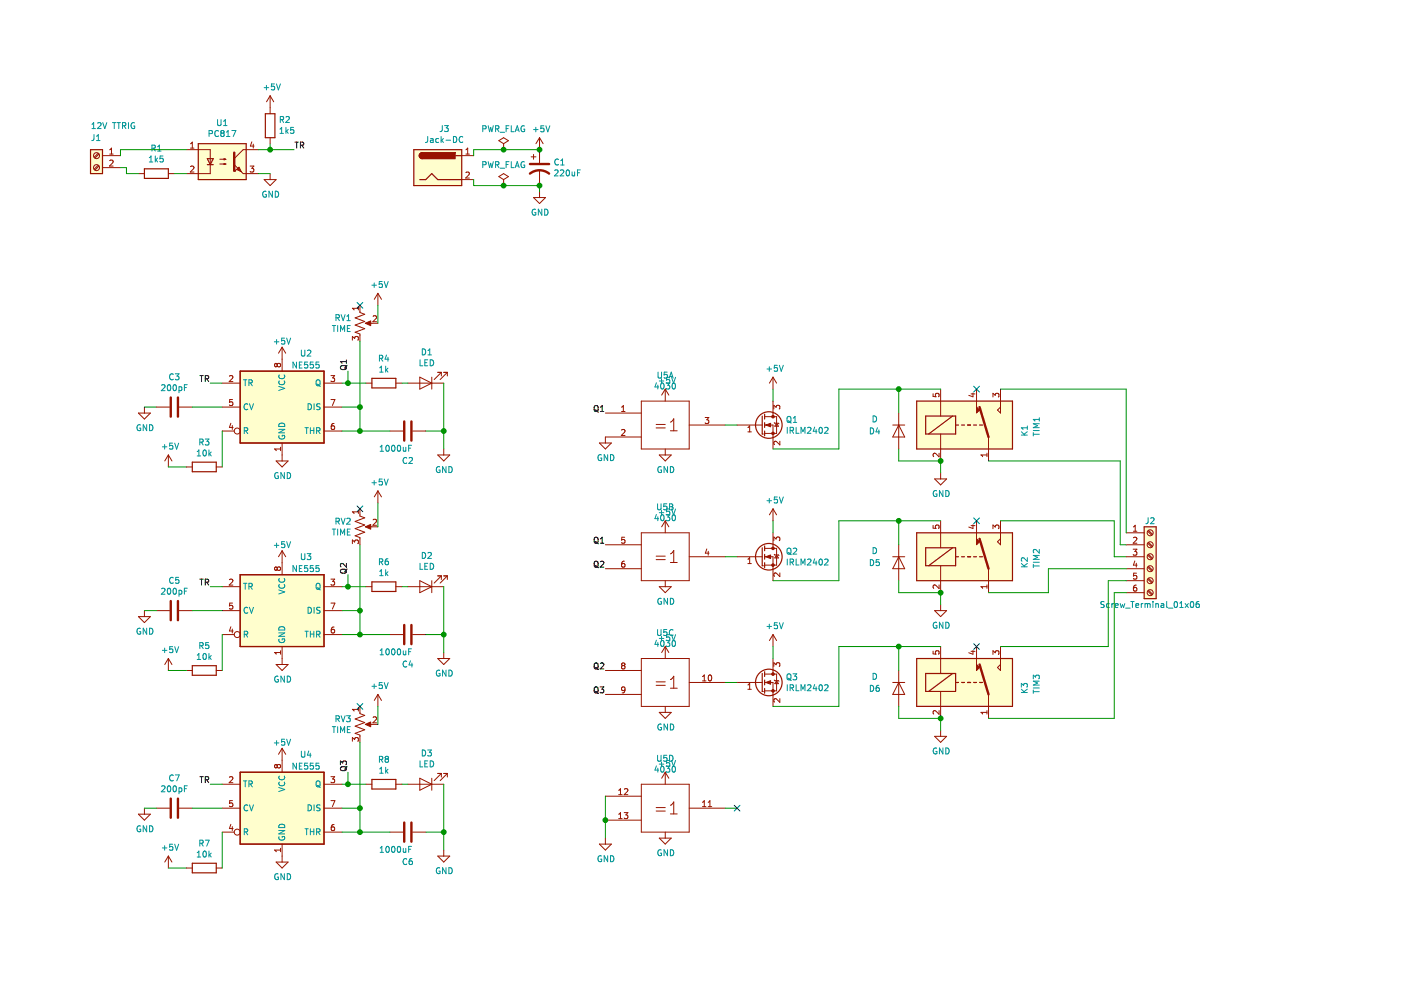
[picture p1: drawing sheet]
EESchema Schematic File Version 4
LIBS:bugel_controller-cache
EELAYER 26 0
EELAYER END
$Descr A4 11693 8268
encoding utf-8
Sheet 1 1
Title ""
Date ""
Rev ""
Comp ""
Comment1 ""
Comment2 ""
Comment3 ""
Comment4 ""
$EndDescr
$Comp
L Isolator:PC817 U1
U 1 1
P 1850 1350
F 0 "U1" H 1850 1675 50  0000 C CNN
F 1 "PC817" H 1850 1584 50  0000 C CNN
F 2 "Package_DIP:DIP-4_W7.62mm" H 1650 1150 50  0001 L CIN
F 3 "http://www.soselectronic.cz/a_info/resource/d/pc817.pdf" H 1850 1350 50  0001 L CNN
	1    1850 1350
	1    0    0    -1  
$EndComp
$Comp
L Timer:NE555 U2
U 1 1
P 2350 3400
F 0 "U2" H 2550 3850 50  0000 C CNN
F 1 "NE555" H 2550 3750 50  0000 C CNN
F 2 "Package_DIP:SMDIP-8_W7.62mm" H 2350 3400 50  0001 C CNN
F 3 "http://www.ti.com/lit/ds/symlink/ne555.pdf" H 2350 3400 50  0001 C CNN
	1    2350 3400
	1    0    0    -1  
$EndComp
$Comp
L 4xxx_IEEE:4030 U5
U 1 1
P 5550 3550
F 0 "U5" H 5550 3966 50  0000 C CNN
F 1 "4030" H 5550 3875 50  0000 C CNN
F 2 "Package_DIP:DIP-14_W7.62mm_LongPads" H 5550 3550 50  0001 C CNN
F 3 "" H 5550 3550 50  0001 C CNN
	1    5550 3550
	1    0    0    -1  
$EndComp
$Comp
L 4xxx_IEEE:4030 U5
U 2 1
P 5550 4650
F 0 "U5" H 5550 5066 50  0000 C CNN
F 1 "4030" H 5550 4975 50  0000 C CNN
F 2 "Package_DIP:DIP-14_W7.62mm_LongPads" H 5550 4650 50  0001 C CNN
F 3 "" H 5550 4650 50  0001 C CNN
	2    5550 4650
	1    0    0    -1  
$EndComp
$Comp
L 4xxx_IEEE:4030 U5
U 3 1
P 5550 5700
F 0 "U5" H 5550 6116 50  0000 C CNN
F 1 "4030" H 5550 6025 50  0000 C CNN
F 2 "Package_DIP:DIP-14_W7.62mm_LongPads" H 5550 5700 50  0001 C CNN
F 3 "" H 5550 5700 50  0001 C CNN
	3    5550 5700
	1    0    0    -1  
$EndComp
$Comp
L 4xxx_IEEE:4030 U5
U 4 1
P 5550 6750
F 0 "U5" H 5550 7166 50  0000 C CNN
F 1 "4030" H 5550 7075 50  0000 C CNN
F 2 "Package_DIP:DIP-14_W7.62mm_LongPads" H 5550 6750 50  0001 C CNN
F 3 "" H 5550 6750 50  0001 C CNN
	4    5550 6750
	1    0    0    -1  
$EndComp
$Comp
L Connector:Jack-DC J3
U 1 1
P 3650 1400
F 0 "J3" H 3705 1725 50  0000 C CNN
F 1 "Jack-DC" H 3705 1634 50  0000 C CNN
F 2 "Connector_BarrelJack:BarrelJack_Horizontal" H 3700 1360 50  0001 C CNN
F 3 "~" H 3700 1360 50  0001 C CNN
	1    3650 1400
	1    0    0    -1  
$EndComp
$Comp
L Connector:Screw_Terminal_01x02 J1
U 1 1
P 800 1300
F 0 "J1" H 850 1450 50  0000 R CNN
F 1 "12V TTRIG" H 850 1550 50  0000 R CNN
F 2 "TerminalBlock:TerminalBlock_bornier-2_P5.08mm" H 800 1300 50  0001 C CNN
F 3 "~" H 800 1300 50  0001 C CNN
	1    800  1300
	-1   0    0    -1  
$EndComp
$Comp
L Connector:Screw_Terminal_01x06 J2
U 1 1
P 9600 4650
F 0 "J2" H 9600 4950 50  0000 C CNN
F 1 "Screw_Terminal_01x06" H 9600 4250 50  0000 C CNN
F 2 "TerminalBlock:TerminalBlock_bornier-6_P5.08mm" H 9600 4650 50  0001 C CNN
F 3 "~" H 9600 4650 50  0001 C CNN
	1    9600 4650
	1    0    0    -1  
$EndComp
$Comp
L Device:CP1 C1
U 1 1
P 4500 1400
F 0 "C1" H 4615 1446 50  0000 L CNN
F 1 "220uF" H 4615 1355 50  0000 L CNN
F 2 "Capacitor_THT:CP_Radial_D6.3mm_P2.50mm" H 4538 1250 50  0001 C CNN
F 3 "~" H 4500 1400 50  0001 C CNN
	1    4500 1400
	1    0    0    -1  
$EndComp
$Comp
L Device:C C2
U 1 1
P 3400 3600
F 0 "C2" V 3148 3600 50  0000 C CNN
F 1 "1000uF" V 3250 3700 50  0000 C CNN
F 2 "Capacitor_THT:CP_Radial_D8.0mm_P2.50mm" H 3438 3450 50  0001 C CNN
F 3 "~" H 3400 3600 50  0001 C CNN
	1    3400 3600
	0    -1   -1   0   
$EndComp
$Comp
L Device:C C3
U 1 1
P 1450 3400
F 0 "C3" V 1198 3400 50  0000 C CNN
F 1 "200pF" V 1289 3400 50  0000 C CNN
F 2 "Capacitor_THT:C_Disc_D6.0mm_W4.4mm_P5.00mm" H 1488 3250 50  0001 C CNN
F 3 "~" H 1450 3400 50  0001 C CNN
	1    1450 3400
	0    1    1    0   
$EndComp
$Comp
L Device:R R4
U 1 1
P 3200 3200
F 0 "R4" V 2993 3200 50  0000 C CNN
F 1 "1k" V 3084 3200 50  0000 C CNN
F 2 "Resistor_THT:R_Axial_DIN0207_L6.3mm_D2.5mm_P10.16mm_Horizontal" V 3130 3200 50  0001 C CNN
F 3 "~" H 3200 3200 50  0001 C CNN
	1    3200 3200
	0    1    1    0   
$EndComp
$Comp
L Device:R R3
U 1 1
P 1700 3900
F 0 "R3" V 1493 3900 50  0000 C CNN
F 1 "10k" V 1584 3900 50  0000 C CNN
F 2 "Resistor_THT:R_Axial_DIN0207_L6.3mm_D2.5mm_P10.16mm_Horizontal" V 1630 3900 50  0001 C CNN
F 3 "~" H 1700 3900 50  0001 C CNN
	1    1700 3900
	0    1    1    0   
$EndComp
$Comp
L Device:R R2
U 1 1
P 2250 1050
F 0 "R2" H 2180 1004 50  0000 R CNN
F 1 "1k5" H 2180 1095 50  0000 R CNN
F 2 "Resistor_THT:R_Axial_DIN0207_L6.3mm_D2.5mm_P10.16mm_Horizontal" V 2180 1050 50  0001 C CNN
F 3 "~" H 2250 1050 50  0001 C CNN
	1    2250 1050
	-1   0    0    1   
$EndComp
$Comp
L Device:LED D1
U 1 1
P 3550 3200
F 0 "D1" H 3542 2945 50  0000 C CNN
F 1 "LED" H 3542 3036 50  0000 C CNN
F 2 "LED_SMD:LED_1206_3216Metric" H 3550 3200 50  0001 C CNN
F 3 "~" H 3550 3200 50  0001 C CNN
	1    3550 3200
	-1   0    0    1   
$EndComp
$Comp
L Device:R R1
U 1 1
P 1300 1450
F 0 "R1" V 1507 1450 50  0000 C CNN
F 1 "1k5" V 1416 1450 50  0000 C CNN
F 2 "Resistor_THT:R_Axial_DIN0207_L6.3mm_D2.5mm_P10.16mm_Horizontal" V 1230 1450 50  0001 C CNN
F 3 "~" H 1300 1450 50  0001 C CNN
	1    1300 1450
	0    -1   -1   0   
$EndComp
$Comp
L Relay:G5LE-1 K1
U 1 1
P 8050 3550
F 0 "K1" V 8550 3450 50  0000 L CNN
F 1 "TIM1" V 8650 3450 50  0000 L CNN
F 2 "Relay_THT:Relay_SPDT_SANYOU_SRD_Series_Form_C" H 8500 3500 50  0001 L CNN
F 3 "https://standexelectronics.com/wp-content/uploads/datasheet_reed_relay_DIP.pdf" H 8050 3550 50  0001 C CNN
	1    8050 3550
	1    0    0    -1  
$EndComp
$Comp
L Device:D D4
U 1 1
P 7500 3600
F 0 "D4" V 7500 3400 50  0000 C CNN
F 1 "D" V 7400 3400 50  0000 C CNN
F 2 "Diode_THT:D_DO-15_P10.16mm_Horizontal" H 7500 3600 50  0001 C CNN
F 3 "~" H 7500 3600 50  0001 C CNN
	1    7500 3600
	0    1    1    0   
$EndComp
$Comp
L Transistor_FET:2N7002 Q1
U 1 1
P 6350 3550
F 0 "Q1" H 6555 3596 50  0000 L CNN
F 1 "IRLM2402" H 6555 3505 50  0000 L CNN
F 2 "Package_TO_SOT_SMD:SOT-23" H 6550 3475 50  0001 L CIN
F 3 "https://www.fairchildsemi.com/datasheets/2N/2N7002.pdf" H 6350 3550 50  0001 L CNN
	1    6350 3550
	1    0    0    -1  
$EndComp
$Comp
L Device:R_POT_US RV1
U 1 1
P 3000 2700
F 0 "RV1" H 2932 2746 50  0000 R CNN
F 1 "TIME" H 2932 2655 50  0000 R CNN
F 2 "Potentiometer_THT:Potentiometer_Bourns_3266W_Vertical" H 3000 2700 50  0001 C CNN
F 3 "~" H 3000 2700 50  0001 C CNN
	1    3000 2700
	1    0    0    -1  
$EndComp
$Comp
L power:GND #PWR0101
U 1 1
P 2350 3800
F 0 "#PWR0101" H 2350 3550 50  0001 C CNN
F 1 "GND" H 2355 3627 50  0000 C CNN
F 2 "" H 2350 3800 50  0001 C CNN
F 3 "" H 2350 3800 50  0001 C CNN
	1    2350 3800
	1    0    0    -1  
$EndComp
$Comp
L power:+5V #PWR0102
U 1 1
P 2350 3000
F 0 "#PWR0102" H 2350 2850 50  0001 C CNN
F 1 "+5V" H 2350 3150 50  0000 C CNN
F 2 "" H 2350 3000 50  0001 C CNN
F 3 "" H 2350 3000 50  0001 C CNN
	1    2350 3000
	1    0    0    -1  
$EndComp
$Comp
L power:+5V #PWR0103
U 1 1
P 4500 1250
F 0 "#PWR0103" H 4500 1100 50  0001 C CNN
F 1 "+5V" H 4515 1423 50  0000 C CNN
F 2 "" H 4500 1250 50  0001 C CNN
F 3 "" H 4500 1250 50  0001 C CNN
	1    4500 1250
	1    0    0    -1  
$EndComp
$Comp
L power:GND #PWR0104
U 1 1
P 4500 1600
F 0 "#PWR0104" H 4500 1350 50  0001 C CNN
F 1 "GND" H 4505 1427 50  0000 C CNN
F 2 "" H 4500 1600 50  0001 C CNN
F 3 "" H 4500 1600 50  0001 C CNN
	1    4500 1600
	1    0    0    -1  
$EndComp
Wire Wire Line
	1550 1450 1450 1450
Wire Wire Line
	1050 1450 1050 1400
$Comp
L power:GND #PWR0105
U 1 1
P 2250 1450
F 0 "#PWR0105" H 2250 1200 50  0001 C CNN
F 1 "GND" H 2255 1277 50  0000 C CNN
F 2 "" H 2250 1450 50  0001 C CNN
F 3 "" H 2250 1450 50  0001 C CNN
	1    2250 1450
	1    0    0    -1  
$EndComp
Wire Wire Line
	2250 1450 2150 1450
Wire Wire Line
	2250 1250 2150 1250
$Comp
L power:+5V #PWR0106
U 1 1
P 2250 900
F 0 "#PWR0106" H 2250 750 50  0001 C CNN
F 1 "+5V" H 2265 1073 50  0000 C CNN
F 2 "" H 2250 900 50  0001 C CNN
F 3 "" H 2250 900 50  0001 C CNN
	1    2250 900 
	1    0    0    -1  
$EndComp
Text Label 2450 1250 0    50   ~ 0
TR
Wire Wire Line
	2250 1250 2250 1200
Connection ~ 2250 1250
Wire Wire Line
	2250 1250 2450 1250
Text Label 1750 3200 2    50   ~ 0
TR
Wire Wire Line
	1850 3200 1750 3200
$Comp
L power:GND #PWR0107
U 1 1
P 3700 3750
F 0 "#PWR0107" H 3700 3500 50  0001 C CNN
F 1 "GND" H 3705 3577 50  0000 C CNN
F 2 "" H 3700 3750 50  0001 C CNN
F 3 "" H 3700 3750 50  0001 C CNN
	1    3700 3750
	1    0    0    -1  
$EndComp
$Comp
L power:+5V #PWR0108
U 1 1
P 1400 3900
F 0 "#PWR0108" H 1400 3750 50  0001 C CNN
F 1 "+5V" H 1415 4073 50  0000 C CNN
F 2 "" H 1400 3900 50  0001 C CNN
F 3 "" H 1400 3900 50  0001 C CNN
	1    1400 3900
	1    0    0    -1  
$EndComp
$Comp
L power:GND #PWR0109
U 1 1
P 1200 3400
F 0 "#PWR0109" H 1200 3150 50  0001 C CNN
F 1 "GND" H 1205 3227 50  0000 C CNN
F 2 "" H 1200 3400 50  0001 C CNN
F 3 "" H 1200 3400 50  0001 C CNN
	1    1200 3400
	1    0    0    -1  
$EndComp
Wire Wire Line
	1850 3600 1850 3900
Wire Wire Line
	1550 3900 1400 3900
Wire Wire Line
	1600 3400 1850 3400
Wire Wire Line
	1300 3400 1200 3400
Wire Wire Line
	2850 3400 3000 3400
$Comp
L power:+5V #PWR0110
U 1 1
P 3150 2550
F 0 "#PWR0110" H 3150 2400 50  0001 C CNN
F 1 "+5V" H 3165 2723 50  0000 C CNN
F 2 "" H 3150 2550 50  0001 C CNN
F 3 "" H 3150 2550 50  0001 C CNN
	1    3150 2550
	1    0    0    -1  
$EndComp
Wire Wire Line
	2850 3600 3000 3600
Wire Wire Line
	3000 3600 3000 3400
Wire Wire Line
	3250 3600 3000 3600
Connection ~ 3000 3600
Wire Wire Line
	3700 3600 3550 3600
Wire Wire Line
	3050 3200 2900 3200
Wire Wire Line
	3400 3200 3350 3200
Wire Wire Line
	3700 3200 3700 3600
Wire Wire Line
	3700 3750 3700 3600
Connection ~ 3700 3600
$Comp
L Timer:NE555 U3
U 1 1
P 2350 5100
F 0 "U3" H 2550 5550 50  0000 C CNN
F 1 "NE555" H 2550 5450 50  0000 C CNN
F 2 "Package_DIP:SMDIP-8_W7.62mm" H 2350 5100 50  0001 C CNN
F 3 "http://www.ti.com/lit/ds/symlink/ne555.pdf" H 2350 5100 50  0001 C CNN
	1    2350 5100
	1    0    0    -1  
$EndComp
$Comp
L Device:C C4
U 1 1
P 3400 5300
F 0 "C4" V 3148 5300 50  0000 C CNN
F 1 "1000uF" V 3250 5400 50  0000 C CNN
F 2 "Capacitor_THT:CP_Radial_D8.0mm_P2.50mm" H 3438 5150 50  0001 C CNN
F 3 "~" H 3400 5300 50  0001 C CNN
	1    3400 5300
	0    -1   -1   0   
$EndComp
$Comp
L Device:C C5
U 1 1
P 1450 5100
F 0 "C5" V 1198 5100 50  0000 C CNN
F 1 "200pF" V 1289 5100 50  0000 C CNN
F 2 "Capacitor_THT:C_Disc_D6.0mm_W4.4mm_P5.00mm" H 1488 4950 50  0001 C CNN
F 3 "~" H 1450 5100 50  0001 C CNN
	1    1450 5100
	0    1    1    0   
$EndComp
$Comp
L Device:R R6
U 1 1
P 3200 4900
F 0 "R6" V 2993 4900 50  0000 C CNN
F 1 "1k" V 3084 4900 50  0000 C CNN
F 2 "Resistor_THT:R_Axial_DIN0207_L6.3mm_D2.5mm_P10.16mm_Horizontal" V 3130 4900 50  0001 C CNN
F 3 "~" H 3200 4900 50  0001 C CNN
	1    3200 4900
	0    1    1    0   
$EndComp
$Comp
L Device:R R5
U 1 1
P 1700 5600
F 0 "R5" V 1493 5600 50  0000 C CNN
F 1 "10k" V 1584 5600 50  0000 C CNN
F 2 "Resistor_THT:R_Axial_DIN0207_L6.3mm_D2.5mm_P10.16mm_Horizontal" V 1630 5600 50  0001 C CNN
F 3 "~" H 1700 5600 50  0001 C CNN
	1    1700 5600
	0    1    1    0   
$EndComp
$Comp
L Device:LED D2
U 1 1
P 3550 4900
F 0 "D2" H 3542 4645 50  0000 C CNN
F 1 "LED" H 3542 4736 50  0000 C CNN
F 2 "LED_SMD:LED_1206_3216Metric" H 3550 4900 50  0001 C CNN
F 3 "~" H 3550 4900 50  0001 C CNN
	1    3550 4900
	-1   0    0    1   
$EndComp
$Comp
L Device:R_POT_US RV2
U 1 1
P 3000 4400
F 0 "RV2" H 2932 4446 50  0000 R CNN
F 1 "TIME" H 2932 4355 50  0000 R CNN
F 2 "Potentiometer_THT:Potentiometer_Bourns_3266W_Vertical" H 3000 4400 50  0001 C CNN
F 3 "~" H 3000 4400 50  0001 C CNN
	1    3000 4400
	1    0    0    -1  
$EndComp
$Comp
L power:GND #PWR0111
U 1 1
P 2350 5500
F 0 "#PWR0111" H 2350 5250 50  0001 C CNN
F 1 "GND" H 2355 5327 50  0000 C CNN
F 2 "" H 2350 5500 50  0001 C CNN
F 3 "" H 2350 5500 50  0001 C CNN
	1    2350 5500
	1    0    0    -1  
$EndComp
$Comp
L power:+5V #PWR0112
U 1 1
P 2350 4700
F 0 "#PWR0112" H 2350 4550 50  0001 C CNN
F 1 "+5V" H 2350 4850 50  0000 C CNN
F 2 "" H 2350 4700 50  0001 C CNN
F 3 "" H 2350 4700 50  0001 C CNN
	1    2350 4700
	1    0    0    -1  
$EndComp
Text Label 1750 4900 2    50   ~ 0
TR
Wire Wire Line
	1850 4900 1750 4900
$Comp
L power:GND #PWR0113
U 1 1
P 3700 5450
F 0 "#PWR0113" H 3700 5200 50  0001 C CNN
F 1 "GND" H 3705 5277 50  0000 C CNN
F 2 "" H 3700 5450 50  0001 C CNN
F 3 "" H 3700 5450 50  0001 C CNN
	1    3700 5450
	1    0    0    -1  
$EndComp
$Comp
L power:+5V #PWR0114
U 1 1
P 1400 5600
F 0 "#PWR0114" H 1400 5450 50  0001 C CNN
F 1 "+5V" H 1415 5773 50  0000 C CNN
F 2 "" H 1400 5600 50  0001 C CNN
F 3 "" H 1400 5600 50  0001 C CNN
	1    1400 5600
	1    0    0    -1  
$EndComp
$Comp
L power:GND #PWR0115
U 1 1
P 1200 5100
F 0 "#PWR0115" H 1200 4850 50  0001 C CNN
F 1 "GND" H 1205 4927 50  0000 C CNN
F 2 "" H 1200 5100 50  0001 C CNN
F 3 "" H 1200 5100 50  0001 C CNN
	1    1200 5100
	1    0    0    -1  
$EndComp
Wire Wire Line
	1850 5300 1850 5600
Wire Wire Line
	1550 5600 1400 5600
Wire Wire Line
	1600 5100 1850 5100
Wire Wire Line
	1300 5100 1200 5100
Wire Wire Line
	2850 5100 3000 5100
$Comp
L power:+5V #PWR0116
U 1 1
P 3150 4200
F 0 "#PWR0116" H 3150 4050 50  0001 C CNN
F 1 "+5V" H 3165 4373 50  0000 C CNN
F 2 "" H 3150 4200 50  0001 C CNN
F 3 "" H 3150 4200 50  0001 C CNN
	1    3150 4200
	1    0    0    -1  
$EndComp
Wire Wire Line
	2850 5300 3000 5300
Wire Wire Line
	3000 5300 3000 5100
Wire Wire Line
	3250 5300 3000 5300
Connection ~ 3000 5300
Wire Wire Line
	3700 5300 3550 5300
Wire Wire Line
	3050 4900 2900 4900
Wire Wire Line
	3400 4900 3350 4900
Wire Wire Line
	3700 4900 3700 5300
Wire Wire Line
	3700 5450 3700 5300
Connection ~ 3700 5300
$Comp
L Timer:NE555 U4
U 1 1
P 2350 6750
F 0 "U4" H 2550 7200 50  0000 C CNN
F 1 "NE555" H 2550 7100 50  0000 C CNN
F 2 "Package_DIP:SMDIP-8_W7.62mm" H 2350 6750 50  0001 C CNN
F 3 "http://www.ti.com/lit/ds/symlink/ne555.pdf" H 2350 6750 50  0001 C CNN
	1    2350 6750
	1    0    0    -1  
$EndComp
$Comp
L Device:C C6
U 1 1
P 3400 6950
F 0 "C6" V 3148 6950 50  0000 C CNN
F 1 "1000uF" V 3250 7050 50  0000 C CNN
F 2 "Capacitor_THT:CP_Radial_D8.0mm_P2.50mm" H 3438 6800 50  0001 C CNN
F 3 "~" H 3400 6950 50  0001 C CNN
	1    3400 6950
	0    -1   -1   0   
$EndComp
$Comp
L Device:C C7
U 1 1
P 1450 6750
F 0 "C7" V 1198 6750 50  0000 C CNN
F 1 "200pF" V 1289 6750 50  0000 C CNN
F 2 "Capacitor_THT:C_Disc_D6.0mm_W4.4mm_P5.00mm" H 1488 6600 50  0001 C CNN
F 3 "~" H 1450 6750 50  0001 C CNN
	1    1450 6750
	0    1    1    0   
$EndComp
$Comp
L Device:R R8
U 1 1
P 3200 6550
F 0 "R8" V 2993 6550 50  0000 C CNN
F 1 "1k" V 3084 6550 50  0000 C CNN
F 2 "Resistor_THT:R_Axial_DIN0207_L6.3mm_D2.5mm_P10.16mm_Horizontal" V 3130 6550 50  0001 C CNN
F 3 "~" H 3200 6550 50  0001 C CNN
	1    3200 6550
	0    1    1    0   
$EndComp
$Comp
L Device:R R7
U 1 1
P 1700 7250
F 0 "R7" V 1493 7250 50  0000 C CNN
F 1 "10k" V 1584 7250 50  0000 C CNN
F 2 "Resistor_THT:R_Axial_DIN0207_L6.3mm_D2.5mm_P10.16mm_Horizontal" V 1630 7250 50  0001 C CNN
F 3 "~" H 1700 7250 50  0001 C CNN
	1    1700 7250
	0    1    1    0   
$EndComp
$Comp
L Device:LED D3
U 1 1
P 3550 6550
F 0 "D3" H 3542 6295 50  0000 C CNN
F 1 "LED" H 3542 6386 50  0000 C CNN
F 2 "LED_SMD:LED_1206_3216Metric" H 3550 6550 50  0001 C CNN
F 3 "~" H 3550 6550 50  0001 C CNN
	1    3550 6550
	-1   0    0    1   
$EndComp
$Comp
L Device:R_POT_US RV3
U 1 1
P 3000 6050
F 0 "RV3" H 2932 6096 50  0000 R CNN
F 1 "TIME" H 2932 6005 50  0000 R CNN
F 2 "Potentiometer_THT:Potentiometer_Bourns_3266W_Vertical" H 3000 6050 50  0001 C CNN
F 3 "~" H 3000 6050 50  0001 C CNN
	1    3000 6050
	1    0    0    -1  
$EndComp
$Comp
L power:GND #PWR0117
U 1 1
P 2350 7150
F 0 "#PWR0117" H 2350 6900 50  0001 C CNN
F 1 "GND" H 2355 6977 50  0000 C CNN
F 2 "" H 2350 7150 50  0001 C CNN
F 3 "" H 2350 7150 50  0001 C CNN
	1    2350 7150
	1    0    0    -1  
$EndComp
$Comp
L power:+5V #PWR0118
U 1 1
P 2350 6350
F 0 "#PWR0118" H 2350 6200 50  0001 C CNN
F 1 "+5V" H 2350 6500 50  0000 C CNN
F 2 "" H 2350 6350 50  0001 C CNN
F 3 "" H 2350 6350 50  0001 C CNN
	1    2350 6350
	1    0    0    -1  
$EndComp
Text Label 1750 6550 2    50   ~ 0
TR
Wire Wire Line
	1850 6550 1750 6550
$Comp
L power:GND #PWR0119
U 1 1
P 3700 7100
F 0 "#PWR0119" H 3700 6850 50  0001 C CNN
F 1 "GND" H 3705 6927 50  0000 C CNN
F 2 "" H 3700 7100 50  0001 C CNN
F 3 "" H 3700 7100 50  0001 C CNN
	1    3700 7100
	1    0    0    -1  
$EndComp
$Comp
L power:+5V #PWR0120
U 1 1
P 1400 7250
F 0 "#PWR0120" H 1400 7100 50  0001 C CNN
F 1 "+5V" H 1415 7423 50  0000 C CNN
F 2 "" H 1400 7250 50  0001 C CNN
F 3 "" H 1400 7250 50  0001 C CNN
	1    1400 7250
	1    0    0    -1  
$EndComp
$Comp
L power:GND #PWR0121
U 1 1
P 1200 6750
F 0 "#PWR0121" H 1200 6500 50  0001 C CNN
F 1 "GND" H 1205 6577 50  0000 C CNN
F 2 "" H 1200 6750 50  0001 C CNN
F 3 "" H 1200 6750 50  0001 C CNN
	1    1200 6750
	1    0    0    -1  
$EndComp
Wire Wire Line
	1850 6950 1850 7250
Wire Wire Line
	1550 7250 1400 7250
Wire Wire Line
	1600 6750 1850 6750
Wire Wire Line
	1300 6750 1200 6750
Wire Wire Line
	2850 6750 3000 6750
$Comp
L power:+5V #PWR0122
U 1 1
P 3150 5900
F 0 "#PWR0122" H 3150 5750 50  0001 C CNN
F 1 "+5V" H 3165 6073 50  0000 C CNN
F 2 "" H 3150 5900 50  0001 C CNN
F 3 "" H 3150 5900 50  0001 C CNN
	1    3150 5900
	1    0    0    -1  
$EndComp
Wire Wire Line
	2850 6950 3000 6950
Wire Wire Line
	3000 6950 3000 6750
Wire Wire Line
	3250 6950 3000 6950
Connection ~ 3000 6950
Wire Wire Line
	3700 6950 3550 6950
Wire Wire Line
	3050 6550 2900 6550
Wire Wire Line
	3400 6550 3350 6550
Wire Wire Line
	3700 6550 3700 6950
Wire Wire Line
	3700 7100 3700 6950
Connection ~ 3700 6950
Wire Wire Line
	5050 6650 5050 6850
$Comp
L power:GND #PWR0123
U 1 1
P 5050 7000
F 0 "#PWR0123" H 5050 6750 50  0001 C CNN
F 1 "GND" H 5055 6827 50  0000 C CNN
F 2 "" H 5050 7000 50  0001 C CNN
F 3 "" H 5050 7000 50  0001 C CNN
	1    5050 7000
	1    0    0    -1  
$EndComp
Wire Wire Line
	5050 6850 5050 7000
Connection ~ 5050 6850
Text Label 5050 3450 2    50   ~ 0
Q1
$Comp
L power:GND #PWR01
U 1 1
P 5050 3650
F 0 "#PWR01" H 5050 3400 50  0001 C CNN
F 1 "GND" H 5055 3477 50  0000 C CNN
F 2 "" H 5050 3650 50  0001 C CNN
F 3 "" H 5050 3650 50  0001 C CNN
	1    5050 3650
	1    0    0    -1  
$EndComp
Text Label 2900 4800 1    50   ~ 0
Q2
Wire Wire Line
	2900 4800 2900 4900
Connection ~ 2900 4900
Wire Wire Line
	2900 4900 2850 4900
Text Label 2900 3100 1    50   ~ 0
Q1
Wire Wire Line
	2900 3100 2900 3200
Connection ~ 2900 3200
Wire Wire Line
	2900 3200 2850 3200
Text Label 2900 6450 1    50   ~ 0
Q3
Wire Wire Line
	2900 6450 2900 6550
Connection ~ 2900 6550
Wire Wire Line
	2900 6550 2850 6550
Text Label 5050 4550 2    50   ~ 0
Q1
Text Label 5050 4750 2    50   ~ 0
Q2
Text Label 5050 5800 2    50   ~ 0
Q3
Text Label 5050 5600 2    50   ~ 0
Q2
$Comp
L power:+5V #PWR02
U 1 1
P 6450 3250
F 0 "#PWR02" H 6450 3100 50  0001 C CNN
F 1 "+5V" H 6465 3423 50  0000 C CNN
F 2 "" H 6450 3250 50  0001 C CNN
F 3 "" H 6450 3250 50  0001 C CNN
	1    6450 3250
	1    0    0    -1  
$EndComp
Wire Wire Line
	6450 3250 6450 3350
Wire Wire Line
	6150 3550 6050 3550
$Comp
L power:GND #PWR05
U 1 1
P 7850 3950
F 0 "#PWR05" H 7850 3700 50  0001 C CNN
F 1 "GND" H 7855 3777 50  0000 C CNN
F 2 "" H 7850 3950 50  0001 C CNN
F 3 "" H 7850 3950 50  0001 C CNN
	1    7850 3950
	1    0    0    -1  
$EndComp
Wire Wire Line
	7500 3850 7850 3850
Wire Wire Line
	6450 3750 7000 3750
Wire Wire Line
	7000 3750 7000 3250
Wire Wire Line
	7000 3250 7500 3250
Connection ~ 7500 3250
Wire Wire Line
	7500 3250 7850 3250
Wire Wire Line
	7850 3850 7850 3950
Connection ~ 7850 3850
Wire Wire Line
	7500 3750 7500 3850
Wire Wire Line
	7500 3250 7500 3450
$Comp
L Relay:G5LE-1 K2
U 1 1
P 8050 4650
F 0 "K2" V 8550 4550 50  0000 L CNN
F 1 "TIM2" V 8650 4550 50  0000 L CNN
F 2 "Relay_THT:Relay_SPDT_SANYOU_SRD_Series_Form_C" H 8500 4600 50  0001 L CNN
F 3 "https://standexelectronics.com/wp-content/uploads/datasheet_reed_relay_DIP.pdf" H 8050 4650 50  0001 C CNN
	1    8050 4650
	1    0    0    -1  
$EndComp
$Comp
L Device:D D5
U 1 1
P 7500 4700
F 0 "D5" V 7500 4500 50  0000 C CNN
F 1 "D" V 7400 4500 50  0000 C CNN
F 2 "Diode_THT:D_DO-15_P10.16mm_Horizontal" H 7500 4700 50  0001 C CNN
F 3 "~" H 7500 4700 50  0001 C CNN
	1    7500 4700
	0    1    1    0   
$EndComp
$Comp
L Transistor_FET:2N7002 Q2
U 1 1
P 6350 4650
F 0 "Q2" H 6555 4696 50  0000 L CNN
F 1 "IRLM2402" H 6555 4605 50  0000 L CNN
F 2 "Package_TO_SOT_SMD:SOT-23" H 6550 4575 50  0001 L CIN
F 3 "https://www.fairchildsemi.com/datasheets/2N/2N7002.pdf" H 6350 4650 50  0001 L CNN
	1    6350 4650
	1    0    0    -1  
$EndComp
$Comp
L power:+5V #PWR03
U 1 1
P 6450 4350
F 0 "#PWR03" H 6450 4200 50  0001 C CNN
F 1 "+5V" H 6465 4523 50  0000 C CNN
F 2 "" H 6450 4350 50  0001 C CNN
F 3 "" H 6450 4350 50  0001 C CNN
	1    6450 4350
	1    0    0    -1  
$EndComp
Wire Wire Line
	6450 4350 6450 4450
Wire Wire Line
	6150 4650 6050 4650
$Comp
L power:GND #PWR06
U 1 1
P 7850 5050
F 0 "#PWR06" H 7850 4800 50  0001 C CNN
F 1 "GND" H 7855 4877 50  0000 C CNN
F 2 "" H 7850 5050 50  0001 C CNN
F 3 "" H 7850 5050 50  0001 C CNN
	1    7850 5050
	1    0    0    -1  
$EndComp
Wire Wire Line
	7500 4950 7850 4950
Wire Wire Line
	6450 4850 7000 4850
Wire Wire Line
	7000 4850 7000 4350
Wire Wire Line
	7000 4350 7500 4350
Connection ~ 7500 4350
Wire Wire Line
	7500 4350 7850 4350
Wire Wire Line
	7850 4950 7850 5050
Connection ~ 7850 4950
Wire Wire Line
	7500 4850 7500 4950
Wire Wire Line
	7500 4350 7500 4550
$Comp
L Relay:G5LE-1 K3
U 1 1
P 8050 5700
F 0 "K3" V 8550 5600 50  0000 L CNN
F 1 "TIM3" V 8650 5600 50  0000 L CNN
F 2 "Relay_THT:Relay_SPDT_SANYOU_SRD_Series_Form_C" H 8500 5650 50  0001 L CNN
F 3 "https://standexelectronics.com/wp-content/uploads/datasheet_reed_relay_DIP.pdf" H 8050 5700 50  0001 C CNN
	1    8050 5700
	1    0    0    -1  
$EndComp
$Comp
L Device:D D6
U 1 1
P 7500 5750
F 0 "D6" V 7500 5550 50  0000 C CNN
F 1 "D" V 7400 5550 50  0000 C CNN
F 2 "Diode_THT:D_DO-15_P10.16mm_Horizontal" H 7500 5750 50  0001 C CNN
F 3 "~" H 7500 5750 50  0001 C CNN
	1    7500 5750
	0    1    1    0   
$EndComp
$Comp
L Transistor_FET:2N7002 Q3
U 1 1
P 6350 5700
F 0 "Q3" H 6555 5746 50  0000 L CNN
F 1 "IRLM2402" H 6555 5655 50  0000 L CNN
F 2 "Package_TO_SOT_SMD:SOT-23" H 6550 5625 50  0001 L CIN
F 3 "https://www.fairchildsemi.com/datasheets/2N/2N7002.pdf" H 6350 5700 50  0001 L CNN
	1    6350 5700
	1    0    0    -1  
$EndComp
$Comp
L power:+5V #PWR04
U 1 1
P 6450 5400
F 0 "#PWR04" H 6450 5250 50  0001 C CNN
F 1 "+5V" H 6465 5573 50  0000 C CNN
F 2 "" H 6450 5400 50  0001 C CNN
F 3 "" H 6450 5400 50  0001 C CNN
	1    6450 5400
	1    0    0    -1  
$EndComp
Wire Wire Line
	6450 5400 6450 5500
$Comp
L power:GND #PWR07
U 1 1
P 7850 6100
F 0 "#PWR07" H 7850 5850 50  0001 C CNN
F 1 "GND" H 7855 5927 50  0000 C CNN
F 2 "" H 7850 6100 50  0001 C CNN
F 3 "" H 7850 6100 50  0001 C CNN
	1    7850 6100
	1    0    0    -1  
$EndComp
Wire Wire Line
	7500 6000 7850 6000
Wire Wire Line
	6450 5900 7000 5900
Wire Wire Line
	7000 5900 7000 5400
Wire Wire Line
	7000 5400 7500 5400
Connection ~ 7500 5400
Wire Wire Line
	7500 5400 7850 5400
Wire Wire Line
	7850 6000 7850 6100
Wire Wire Line
	7500 5900 7500 6000
Wire Wire Line
	7500 5400 7500 5600
Connection ~ 7850 6000
Wire Wire Line
	6150 5700 6050 5700
Wire Wire Line
	6050 6750 6150 6750
NoConn ~ 6150 6750
Wire Wire Line
	9400 3250 8350 3250
Wire Wire Line
	9400 4450 9400 3250
Wire Wire Line
	9400 4550 9350 4550
Wire Wire Line
	9350 4550 9350 3850
Wire Wire Line
	9350 3850 8250 3850
Wire Wire Line
	8350 4350 9300 4350
Wire Wire Line
	9300 4350 9300 4650
Wire Wire Line
	9300 4650 9400 4650
Wire Wire Line
	9400 4750 8750 4750
Wire Wire Line
	8750 4750 8750 4950
Wire Wire Line
	8750 4950 8250 4950
Wire Wire Line
	9400 4850 9250 4850
Wire Wire Line
	9250 4850 9250 5400
Wire Wire Line
	9250 5400 8350 5400
Wire Wire Line
	8250 6000 9300 6000
Wire Wire Line
	9300 6000 9300 4950
Wire Wire Line
	9300 4950 9400 4950
Wire Wire Line
	4500 1250 4200 1250
Wire Wire Line
	3950 1250 3950 1300
Connection ~ 4500 1250
Wire Wire Line
	4500 1550 4200 1550
Wire Wire Line
	3950 1550 3950 1500
Wire Wire Line
	4500 1600 4500 1550
Connection ~ 4500 1550
$Comp
L power:+5V #PWR0124
U 1 1
P 5550 3350
F 0 "#PWR0124" H 5550 3200 50  0001 C CNN
F 1 "+5V" H 5565 3523 50  0000 C CNN
F 2 "" H 5550 3350 50  0001 C CNN
F 3 "" H 5550 3350 50  0001 C CNN
	1    5550 3350
	1    0    0    -1  
$EndComp
$Comp
L power:+5V #PWR0125
U 1 1
P 5550 4450
F 0 "#PWR0125" H 5550 4300 50  0001 C CNN
F 1 "+5V" H 5565 4623 50  0000 C CNN
F 2 "" H 5550 4450 50  0001 C CNN
F 3 "" H 5550 4450 50  0001 C CNN
	1    5550 4450
	1    0    0    -1  
$EndComp
$Comp
L power:+5V #PWR0126
U 1 1
P 5550 5500
F 0 "#PWR0126" H 5550 5350 50  0001 C CNN
F 1 "+5V" H 5565 5673 50  0000 C CNN
F 2 "" H 5550 5500 50  0001 C CNN
F 3 "" H 5550 5500 50  0001 C CNN
	1    5550 5500
	1    0    0    -1  
$EndComp
$Comp
L power:GND #PWR0127
U 1 1
P 5550 5900
F 0 "#PWR0127" H 5550 5650 50  0001 C CNN
F 1 "GND" H 5555 5727 50  0000 C CNN
F 2 "" H 5550 5900 50  0001 C CNN
F 3 "" H 5550 5900 50  0001 C CNN
	1    5550 5900
	1    0    0    -1  
$EndComp
$Comp
L power:GND #PWR0128
U 1 1
P 5550 4850
F 0 "#PWR0128" H 5550 4600 50  0001 C CNN
F 1 "GND" H 5555 4677 50  0000 C CNN
F 2 "" H 5550 4850 50  0001 C CNN
F 3 "" H 5550 4850 50  0001 C CNN
	1    5550 4850
	1    0    0    -1  
$EndComp
$Comp
L power:GND #PWR0129
U 1 1
P 5550 3750
F 0 "#PWR0129" H 5550 3500 50  0001 C CNN
F 1 "GND" H 5555 3577 50  0000 C CNN
F 2 "" H 5550 3750 50  0001 C CNN
F 3 "" H 5550 3750 50  0001 C CNN
	1    5550 3750
	1    0    0    -1  
$EndComp
$Comp
L power:GND #PWR0130
U 1 1
P 5550 6950
F 0 "#PWR0130" H 5550 6700 50  0001 C CNN
F 1 "GND" H 5555 6777 50  0000 C CNN
F 2 "" H 5550 6950 50  0001 C CNN
F 3 "" H 5550 6950 50  0001 C CNN
	1    5550 6950
	1    0    0    -1  
$EndComp
$Comp
L power:+5V #PWR0131
U 1 1
P 5550 6550
F 0 "#PWR0131" H 5550 6400 50  0001 C CNN
F 1 "+5V" H 5565 6723 50  0000 C CNN
F 2 "" H 5550 6550 50  0001 C CNN
F 3 "" H 5550 6550 50  0001 C CNN
	1    5550 6550
	1    0    0    -1  
$EndComp
NoConn ~ 8150 3250
NoConn ~ 8150 4350
NoConn ~ 8150 5400
$Comp
L power:PWR_FLAG #FLG0101
U 1 1
P 4200 1250
F 0 "#FLG0101" H 4200 1325 50  0001 C CNN
F 1 "PWR_FLAG" H 4200 1424 50  0000 C CNN
F 2 "" H 4200 1250 50  0001 C CNN
F 3 "~" H 4200 1250 50  0001 C CNN
	1    4200 1250
	1    0    0    -1  
$EndComp
Connection ~ 4200 1250
Wire Wire Line
	4200 1250 3950 1250
$Comp
L power:PWR_FLAG #FLG0102
U 1 1
P 4200 1550
F 0 "#FLG0102" H 4200 1625 50  0001 C CNN
F 1 "PWR_FLAG" H 4200 1724 50  0000 C CNN
F 2 "" H 4200 1550 50  0001 C CNN
F 3 "~" H 4200 1550 50  0001 C CNN
	1    4200 1550
	1    0    0    -1  
$EndComp
Connection ~ 4200 1550
Wire Wire Line
	4200 1550 3950 1550
Wire Wire Line
	3150 2700 3150 2550
Wire Wire Line
	3000 2850 3000 3400
Connection ~ 3000 3400
NoConn ~ 3000 2550
Wire Wire Line
	3000 6200 3000 6750
Connection ~ 3000 6750
Wire Wire Line
	3150 5900 3150 6050
NoConn ~ 3000 5900
Wire Wire Line
	3150 4400 3150 4200
Wire Wire Line
	3000 4550 3000 5100
Connection ~ 3000 5100
NoConn ~ 3000 4250
Wire Wire Line
	1050 1400 1000 1400
Wire Wire Line
	1150 1450 1050 1450
Wire Wire Line
	1000 1250 1000 1300
Wire Wire Line
	1000 1250 1550 1250
$EndSCHEMATC
